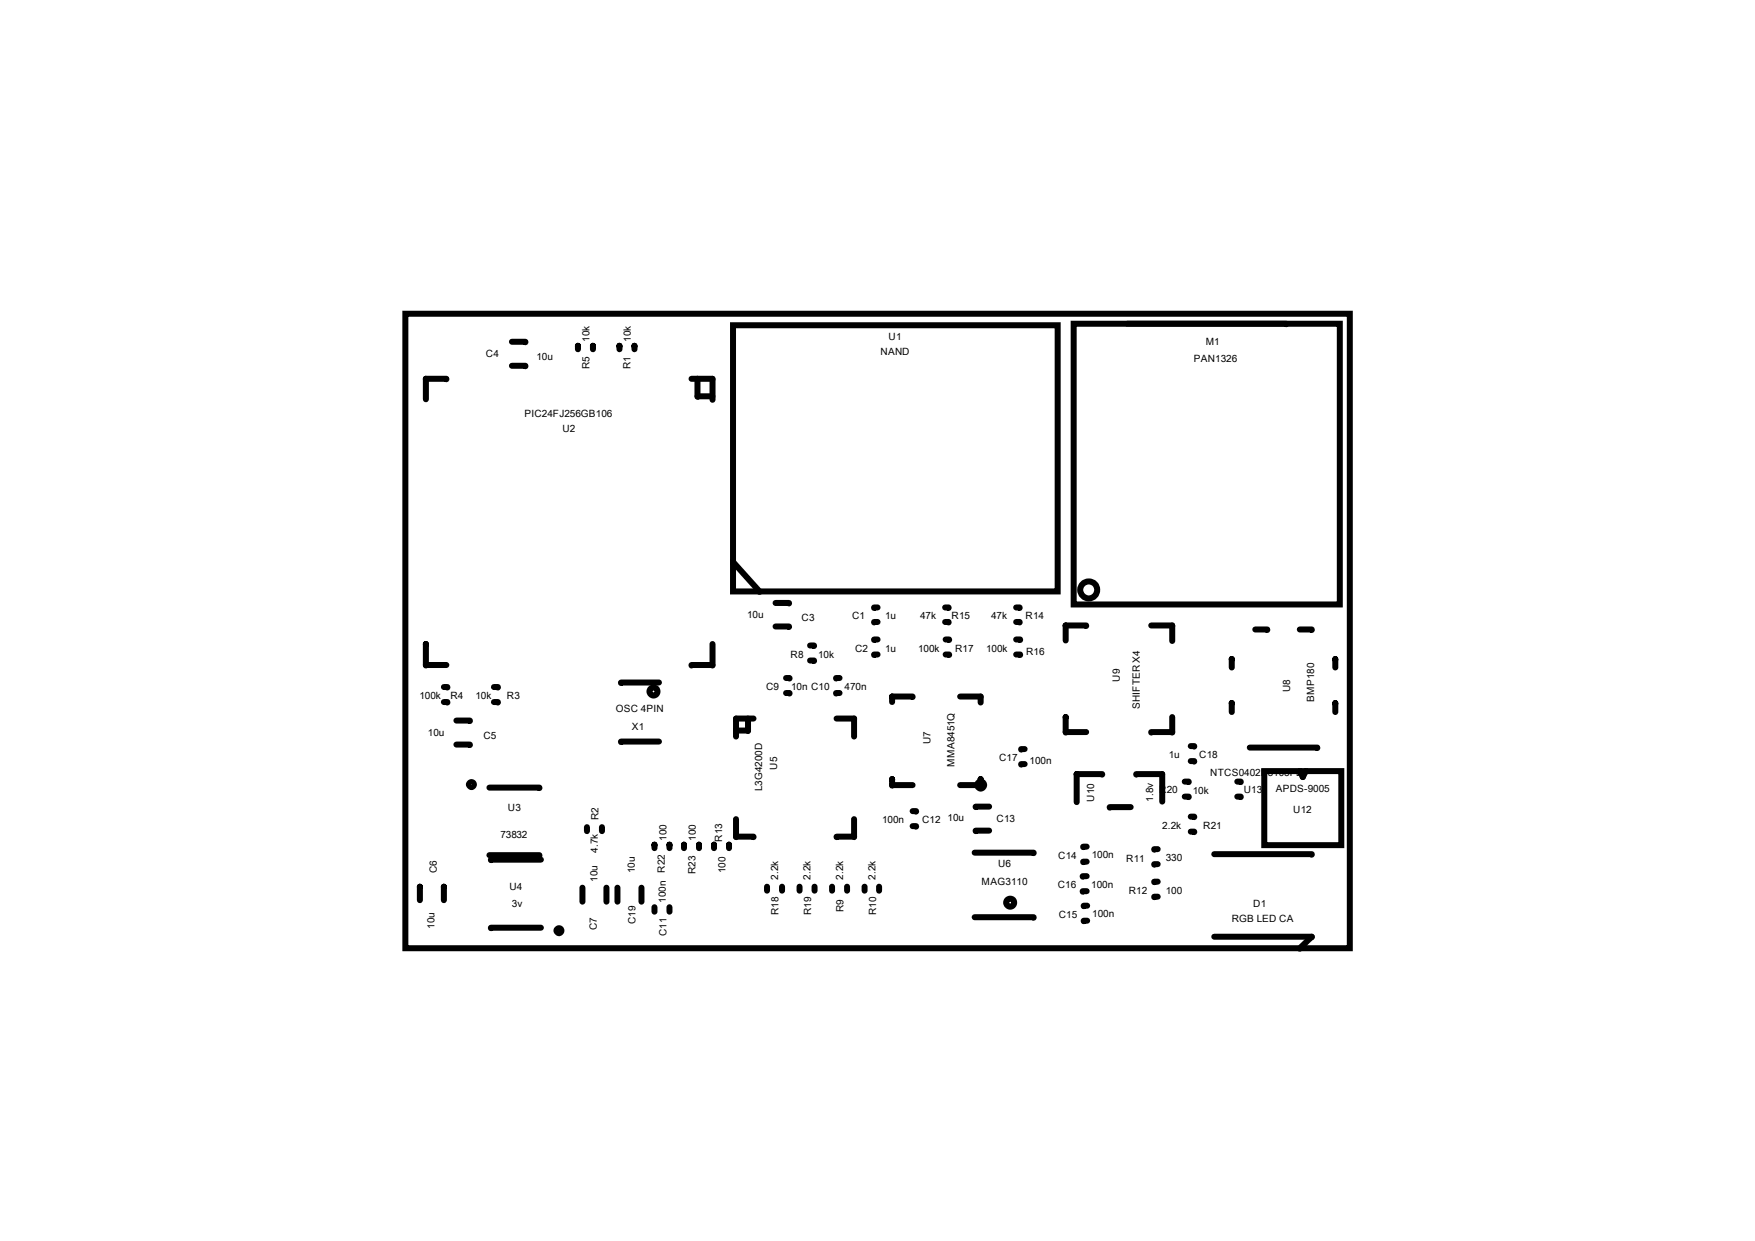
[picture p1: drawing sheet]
<svg xmlns="http://www.w3.org/2000/svg" width="297mm" height="210mm" viewBox="0 0 297 210" stroke-linecap="round" stroke-linejoin="round" font-family="sans-serif">
<g fill="none" stroke="#000" stroke-width="1">
<path d="M68.6 53.1h159.9v107.3h-159.9zM86.6 57.8l2.3 .1M97.8 58.6v-.1v.6M100.4 58.6v-.1v.6M104.8 58.6v-.1v.6M107.4 58.6v-.1v.6M124.1 55h54.9v45.1h-54.9zM181.7 54.8h45.1v47.5h-45.1zM190.8 54.8h26.9v.1M72.1 64.2v-.1v3.5M72.1 64.1h3.5v.1M86.6 61.9l2.3 .1"/>
<path d="M117 64.1h3.6v.1M118.1 64.2v-.1v3M120.6 67.1h-2.5M120.6 64.1v3.5M124.1 95.1l4.5 5.1M72.1 109.1v-.1v3.5M75.1 116.2l.6 .1M75.1 118.8l.6 .1M75.6 112.5h-3.5v.1M83.6 116.2l.7 .1M83.6 118.8l.7 .1M111.5 115.5h-6.4v.1"/>
<path d="M120.6 112.5h-3.6v.1M120.6 109v3.6M131.3 102l2.2 .1M131.3 106l2.2 .1M133 114.7l.6 .1M133 117.3h.6M137.1 109.2l.7 .1M137.1 111.8h.7M142.1 117.3h-.6M142.1 114.7l-.6 .1M148.5 105.2l-.6 .1M148.5 102.8l-.6 .1"/>
<path d="M148.5 110.7l-.6 .1M148.5 108.2l-.6 .1M151 117.9v.9M151 117.9h3.5M160 102.8l.6 .1M160 105.2l.6 .1M160 108.2l.6 .1M160 110.7l.6 .1M162.5 117.9h3.5M166 117.9v1M172 102.8l.6 .1M172 105.2l.6 .1"/>
<path d="M172 108.2l.7 .1M172 110.7l.7 .1M180.4 105.9v-.1v2.6M180.4 105.8h3.4v.1M194.8 105.8h3.6v.1M198.4 105.8v2.7M208.5 119v1.5M208.5 111.6v-.1v1.4M212.5 106.5l2 .1M220 106.5l2 .1M226 119v1.5M226 111.6v-.1v1.4"/>
<path d="M77.2 121.9l2.3 .1M77.2 126l2.3 .1M82.8 133.3h8.5M99.3 140v.6M101.9 140v.6M111.5 125.5h-6.4v.1M124.6 121.6v3M124.6 138.6v3M126.6 123.6l-2 .1M126.6 121.6v2.1M127.5 121.6h-2.9v.1M141.6 121.6h3v.1"/>
<path d="M144.6 121.6v3M144.6 138.6v3M151 131.9v-.1v1M154.5 132.8h-3.5v.1M154.5 137.2l.6 .1M154.5 139.8l.6 .1M162.5 132.8h3.5v.1M166 131.9v-.1v1M167.4 136.5l-2.3 .1M173.4 129.3l-.6 .1M173.4 126.7l-.6 .1M180.4 121.4v-.1v2.6"/>
<path d="M182.2 131.1v-.1v4.7M182.2 131h4.3v.1M183.8 123.9h-3.4v.1M191.4 136.6h-3.6v.1M192.3 131.1v-.1h4.4v4.6M198.4 123.9h-3.6v.1M198.4 121.3v2.7M200.5 132.2l.7 .1M200.5 134.8l.7 .1M201.5 138.2l.6 .1M201.5 126.2l.6 .1M201.5 128.8l.6 .1"/>
<path d="M209.4 132.2l.6 .1M209.4 134.8l.6 .1M211.5 126.5h11.5v.1M214 130.5h13v12.5h-13zM220 130.6v-.1l.5 1 .5-1v.1M71.1 150.1v-.1v2.3M75.1 150.1v-.1v2.3M82.8 144.7h8.5v.1M91.6 157h-8.5v.1M91.6 145.5h-8.5M98.6 150.2v2.4M102.6 150.2v2.4"/>
<path d="M104.5 150.2v2.4M108.6 150.2v2.4M110.8 143v-.1v.6M110.8 153.5v.8M113.3 143v-.1v.6M113.3 153.5v.8M115.8 143v-.1v.6M118.3 143v-.1v.6M120.8 143v-.1v.6M123.4 143v-.1v.6M124.6 141.6h2.9M129.8 150v.7"/>
<path d="M132.4 150v.7M135.3 150v.7M137.9 150v.7M140.8 150v.7M143.4 150v.7M144.6 141.6h-3M146.3 150v.7M148.8 150v.7M165 144.3h10v.1M165 155.2h10v.1M167.4 140.5l-2.3 .1M183.9 145.8l-.6 .1"/>
<path d="M183.9 143.3h-.6M183.9 150.8l-.7 .1M183.9 148.3h-.7M184 155.8l-.6 .1M184 153.2l-.6 .1M195.9 151.7l-.5 .1M195.9 149.2l-.5 .1M195.9 146.2l-.5 .1M195.9 143.7l-.5 .1M201.5 140.7l.6 .1M205.5 144.5h16.5v.1M205.5 158.5h16.5v.1"/>
<path d="M222 158.5l-2 2"/>
<circle cx="184.3" cy="99.8" r="1.45"/>
<circle cx="110.6" cy="117" r=".68"/>
<circle cx="79.8" cy="132.8" r=".42"/>
<circle cx="166" cy="132.8" r=".59"/>
<circle cx="94.6" cy="157.5" r=".42"/>
<circle cx="171" cy="152.7" r=".68"/>
</g>
<g font-size="1.7">
<text x="99.8" y="57.8" transform="rotate(-90 99.8 57.8)">10k</text>
<text x="106.8" y="57.8" transform="rotate(-90 106.8 57.8)">10k</text>
<text x="150.4" y="57.6">U1</text>
<text x="204.1" y="58.3">M1</text>
<text x="82.2" y="60.5">C4</text>
<text x="90.8" y="60.9">10u</text>
<text x="99.8" y="62.5" transform="rotate(-90 99.8 62.5)">R5</text>
<text x="106.7" y="62.5" transform="rotate(-90 106.7 62.5)">R1</text>
<text x="149" y="60.1">NAND</text>
<text x="202" y="61.3">PAN1326</text>
<text x="88.8" y="70.6">PIC24FJ256GB106</text>
<text x="95.2" y="73.1">U2</text>
<text x="126.4" y="104.6">10u</text>
<text x="135.7" y="105.1">C3</text>
<text x="144.2" y="104.8">C1</text>
<text x="149.8" y="104.8">1u</text>
<text x="155.7" y="104.8">47k</text>
<text x="161.1" y="104.8">R15</text>
<text x="167.8" y="104.8">47k</text>
<text x="173.6" y="104.8">R14</text>
<text x="133.8" y="111.3">R8</text>
<text x="138.5" y="111.3">10k</text>
<text x="144.7" y="110.2">C2</text>
<text x="149.8" y="110.2">1u</text>
<text x="155.4" y="110.2">100k</text>
<text x="161.7" y="110.2">R17</text>
<text x="166.9" y="110.2">100k</text>
<text x="173.7" y="110.7">R16</text>
<text x="71" y="118.3">100k</text>
<text x="76.2" y="118.2">R4</text>
<text x="80.5" y="118.3">10k</text>
<text x="85.8" y="118.2">R3</text>
<text x="129.7" y="116.8">C9</text>
<text x="133.9" y="116.8">10n C10</text>
<text x="142.9" y="116.8">470n</text>
<text x="189.5" y="115.3" transform="rotate(-90 189.5 115.3)">U9</text>
<text x="192.9" y="120" transform="rotate(-90 192.9 120)">SHIFTER X4</text>
<text x="218.4" y="117.1" transform="rotate(-90 218.4 117.1)">U8</text>
<text x="222.4" y="118.8" transform="rotate(-90 222.4 118.8)">BMP180</text>
<text x="72.4" y="124.5">10u</text>
<text x="81.8" y="125">C5</text>
<text x="104.3" y="120.4">OSC 4PIN</text>
<text x="107" y="123.4">X1</text>
<text x="157.5" y="125.9" transform="rotate(-90 157.5 125.9)">U7</text>
<text x="131.5" y="130.2" transform="rotate(-90 131.5 130.2)">U5</text>
<text x="161.6" y="129.8" transform="rotate(-90 161.6 129.8)">MMA8451Q</text>
<text x="169.1" y="128.8">C17</text>
<text x="174.3" y="129.2">100n</text>
<text x="197.8" y="128.3">1u</text>
<text x="203" y="128.2">C18</text>
<text x="204.8" y="131.2">NTCS0402E3103FLT</text>
<text x="86" y="137.2">U3</text>
<text x="129" y="133.9" transform="rotate(-90 129 133.9)">L3G4200D</text>
<text x="185.2" y="135.6" transform="rotate(-90 185.2 135.6)">U10</text>
<text x="195.2" y="135.6" transform="rotate(-90 195.2 135.6)">1.8v</text>
<text x="196.2" y="134.2">R20</text>
<text x="201.9" y="134.3">10k</text>
<text x="210.5" y="134.2">U13</text>
<text x="215.9" y="134">APDS-9005</text>
<text x="218.9" y="137.5">U12</text>
<text x="84.7" y="141.7">73832</text>
<text x="101.3" y="138.8" transform="rotate(-90 101.3 138.8)">R2</text>
<text x="112.8" y="142.2" transform="rotate(-90 112.8 142.2)">100</text>
<text x="117.8" y="142.2" transform="rotate(-90 117.8 142.2)">100</text>
<text x="122.2" y="142.4" transform="rotate(-90 122.2 142.4)">R13</text>
<text x="149.3" y="139.3">100n</text>
<text x="156.1" y="139.2">C12</text>
<text x="160.4" y="138.9">10u</text>
<text x="168.7" y="139">C13</text>
<text x="196.7" y="140.3">2.2k</text>
<text x="203.7" y="140.2">R21</text>
<text x="73.9" y="147.7" transform="rotate(-90 73.9 147.7)">C6</text>
<text x="101.1" y="149.2" transform="rotate(-90 101.1 149.2)">10u</text>
<text x="101.2" y="144.3" transform="rotate(-90 101.2 144.3)">4.7k</text>
<text x="107.5" y="147.7" transform="rotate(-90 107.5 147.7)">10u</text>
<text x="112.6" y="147.7" transform="rotate(-90 112.6 147.7)">R22</text>
<text x="117.7" y="147.9" transform="rotate(-90 117.7 147.9)">R23</text>
<text x="122.8" y="147.7" transform="rotate(-90 122.8 147.7)">100</text>
<text x="131.7" y="148.8" transform="rotate(-90 131.7 148.8)">2.2k</text>
<text x="137.2" y="148.8" transform="rotate(-90 137.2 148.8)">2.2k</text>
<text x="142.7" y="148.8" transform="rotate(-90 142.7 148.8)">2.2k</text>
<text x="148.2" y="148.8" transform="rotate(-90 148.2 148.8)">2.2k</text>
<text x="166.1" y="149.8">MAG3110</text>
<text x="168.9" y="146.7">U6</text>
<text x="179.1" y="145.3">C14</text>
<text x="184.8" y="145.2">100n</text>
<text x="190.6" y="145.8">R11</text>
<text x="197.3" y="145.7">330</text>
<text x="86.2" y="150.5">U4</text>
<text x="86.6" y="153.5">3v</text>
<text x="112.7" y="152.7" transform="rotate(-90 112.7 152.7)">100n</text>
<text x="131.8" y="154.9" transform="rotate(-90 131.8 154.9)">R18</text>
<text x="137.3" y="154.9" transform="rotate(-90 137.3 154.9)">R19</text>
<text x="142.8" y="154.3" transform="rotate(-90 142.8 154.3)">R9</text>
<text x="148.3" y="154.9" transform="rotate(-90 148.3 154.9)">R10</text>
<text x="179" y="150.3">C16</text>
<text x="179.2" y="155.3">C15</text>
<text x="184.7" y="150.2">100n</text>
<text x="184.9" y="155.2">100n</text>
<text x="191" y="151.3">R12</text>
<text x="197.3" y="151.2">100</text>
<text x="212.1" y="153.5">D1</text>
<text x="73.5" y="157.1" transform="rotate(-90 73.5 157.1)">10u</text>
<text x="101" y="157.4" transform="rotate(-90 101 157.4)">C7</text>
<text x="107.6" y="156.4" transform="rotate(-90 107.6 156.4)">C19</text>
<text x="112.8" y="158.4" transform="rotate(-90 112.8 158.4)">C11</text>
<text x="208.5" y="156">RGB LED CA</text>
</g>
</svg>
